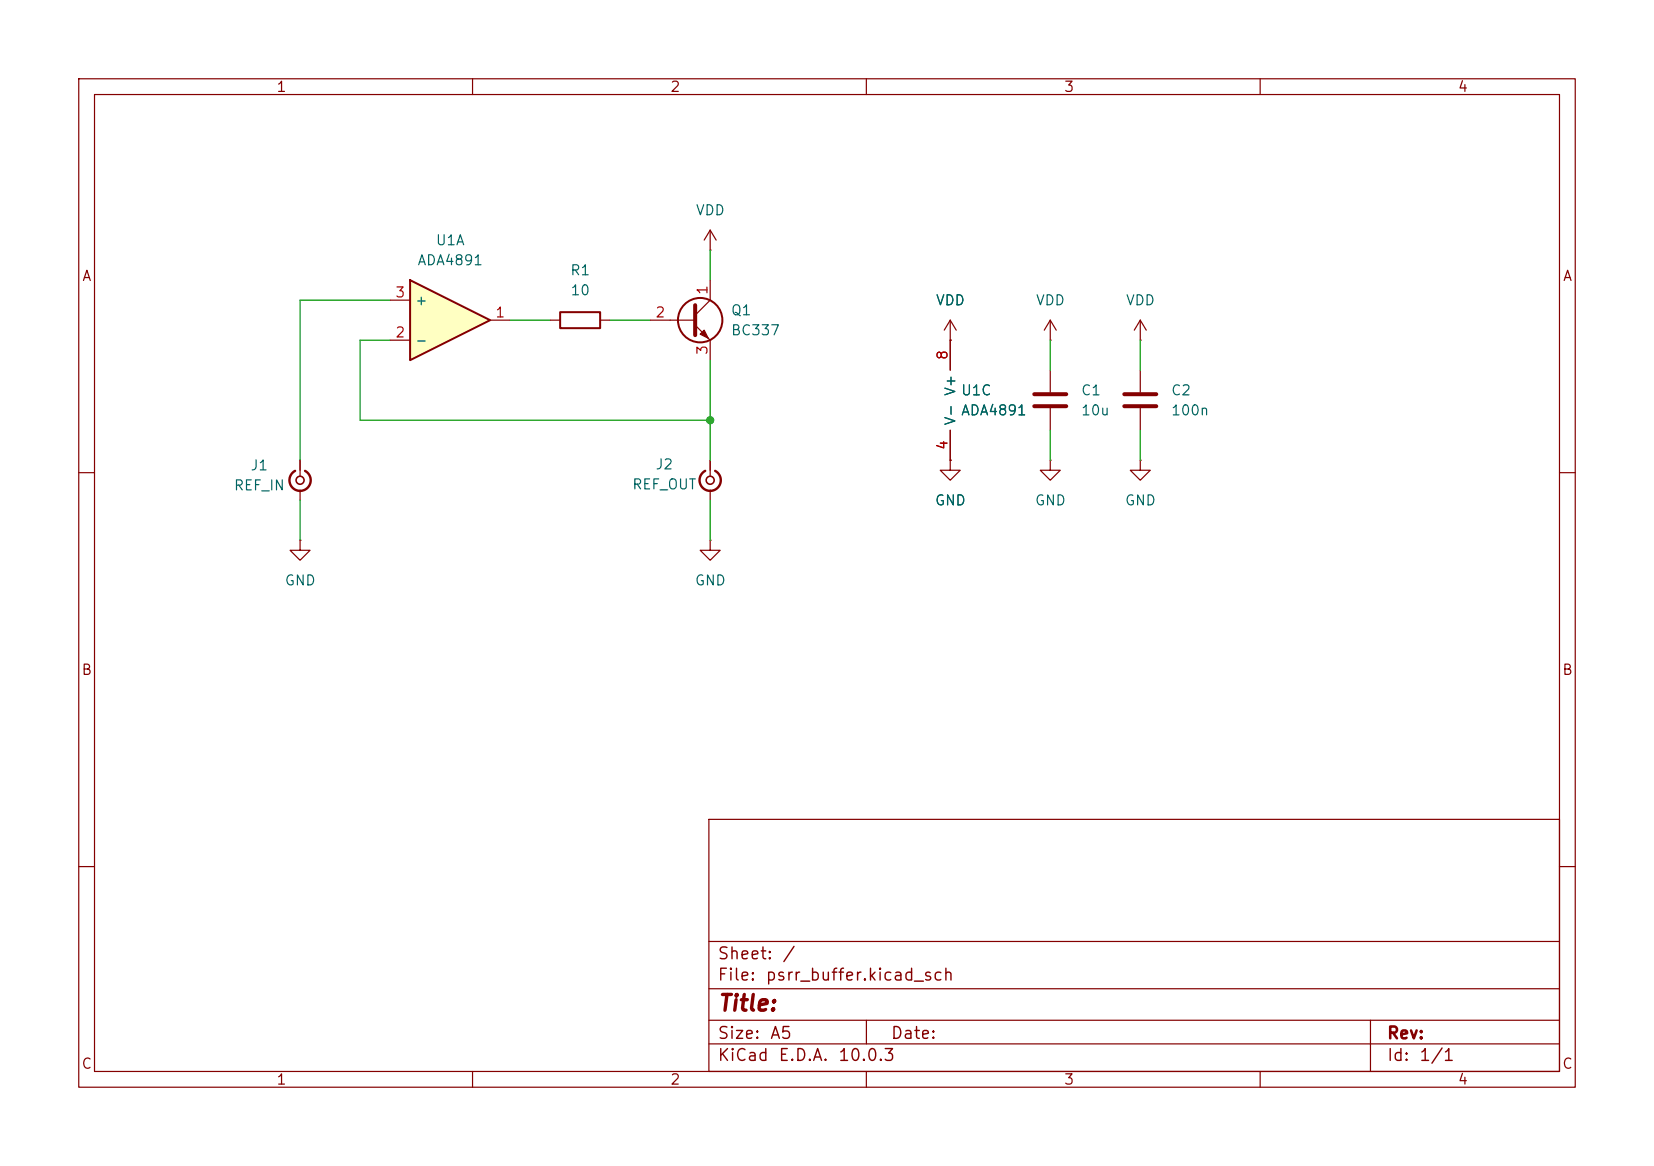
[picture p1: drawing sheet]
(kicad_sch
 (version 20260306)
 (generator "eeschema")
 (generator_version "10.0")
 (paper "A5")
 (lib_symbols
  (symbol "Connector:Conn_Coaxial_Small"
   (pin_numbers (hide yes))
   (pin_names
    (offset 1.016) (hide yes)) (exclude_from_sim no) (in_bom yes) (on_board yes)
   (in_pos_files yes)
   (duplicate_pin_numbers_are_jumpers no)
   (property "Reference" "J" (at 0.254 3.048 0) (show_name no) (do_not_autoplace no) (effects (font (size 1.27 1.27))))
   (property "Value" "Conn_Coaxial_Small" (at 0 -3.81 0) (show_name no) (do_not_autoplace no) (effects (font (size 1.27 1.27))))
   (property "Footprint" "" (at 0 0 0) (show_name no) (do_not_autoplace no) (hide yes) (effects (font (size 1.27 1.27))))
   (property "Datasheet" "" (at 0 0 0) (show_name no) (do_not_autoplace no) (hide yes) (effects (font (size 1.27 1.27))))
   (property "Description" "small coaxial connector (BNC, SMA, SMB, SMC, Cinch/RCA, LEMO, ...)" (at 0 0 0) (show_name no) (do_not_autoplace no) (hide yes) (effects (font (size 1.27 1.27))))
   (symbol "Conn_Coaxial_Small_0_1"
    (polyline (pts (xy -2.54 0) (xy -0.508 0)) (stroke (width 0) (type default)) (fill (type none)))
    (circle (center 0 0) (radius 0.508) (stroke (width 0.2032) (type default)) (fill (type none))))
   (symbol "Conn_Coaxial_Small_1_1"
    (arc (start 1.3484 0.0039) (mid 0.327 -1.308) (end -1.1916 -0.6311) (stroke (width 0.3048) (type default)) (fill (type none)))
    (arc (start -1.1916 0.6311) (mid 0.327 1.3081) (end 1.3484 -0.0039) (stroke (width 0.3048) (type default)) (fill (type none)))
    (pin passive line (at -2.54 0 0) (length 1.27) (name "In" (effects (font (size 1.27 1.27)))) (number "1" (effects (font (size 1.27 1.27)))))
    (pin passive line (at 2.54 0 180) (length 1.27) (name "Ext" (effects (font (size 1.27 1.27)))) (number "2" (effects (font (size 1.27 1.27))))))
   (embedded_fonts no))
  (symbol "Device:C"
   (pin_numbers (hide yes))
   (pin_names
    (offset 0.254)) (exclude_from_sim no) (in_bom yes) (on_board yes)
   (in_pos_files yes)
   (duplicate_pin_numbers_are_jumpers no)
   (property "Reference" "C" (at 0.635 2.54 0) (show_name no) (do_not_autoplace no) (effects (font (size 1.27 1.27)) (justify left)))
   (property "Value" "C" (at 0.635 -2.54 0) (show_name no) (do_not_autoplace no) (effects (font (size 1.27 1.27)) (justify left)))
   (property "Footprint" "" (at 0.9652 -3.81 0) (show_name no) (do_not_autoplace no) (hide yes) (effects (font (size 1.27 1.27))))
   (property "Datasheet" "" (at 0 0 0) (show_name no) (do_not_autoplace no) (hide yes) (effects (font (size 1.27 1.27))))
   (property "Description" "Unpolarized capacitor" (at 0 0 0) (show_name no) (do_not_autoplace no) (hide yes) (effects (font (size 1.27 1.27))))
   (symbol "C_0_1"
    (polyline (pts (xy -2.032 0.762) (xy 2.032 0.762)) (stroke (width 0.508) (type default)) (fill (type none)))
    (polyline (pts (xy -2.032 -0.762) (xy 2.032 -0.762)) (stroke (width 0.508) (type default)) (fill (type none))))
   (symbol "C_1_1"
    (pin passive line (at 0 3.81 270) (length 2.794) (name "" (effects (font (size 1.27 1.27)))) (number "1" (effects (font (size 1.27 1.27)))))
    (pin passive line (at 0 -3.81 90) (length 2.794) (name "" (effects (font (size 1.27 1.27)))) (number "2" (effects (font (size 1.27 1.27))))))
   (embedded_fonts no))
  (symbol "Device:Opamp_Dual" (exclude_from_sim no) (in_bom yes) (on_board yes)
   (in_pos_files yes)
   (duplicate_pin_numbers_are_jumpers no)
   (property "Reference" "U" (at 0 5.08 0) (show_name no) (do_not_autoplace no) (effects (font (size 1.27 1.27)) (justify left)))
   (property "Value" "Opamp_Dual" (at 0 -5.08 0) (show_name no) (do_not_autoplace no) (effects (font (size 1.27 1.27)) (justify left)))
   (property "Footprint" "" (at 0 0 0) (show_name no) (do_not_autoplace no) (hide yes) (effects (font (size 1.27 1.27))))
   (property "Datasheet" "" (at 0 0 0) (show_name no) (do_not_autoplace no) (hide yes) (effects (font (size 1.27 1.27))))
   (property "Description" "Dual operational amplifier" (at 0 0 0) (show_name no) (do_not_autoplace no) (hide yes) (effects (font (size 1.27 1.27))))
   (property "Sim.Library" "${KICAD9_SYMBOL_DIR}/Simulation_SPICE.sp" (at 0 0 0) (show_name no) (do_not_autoplace no) (hide yes) (effects (font (size 1.27 1.27))))
   (property "Sim.Name" "kicad_builtin_opamp_dual" (at 0 0 0) (show_name no) (do_not_autoplace no) (hide yes) (effects (font (size 1.27 1.27))))
   (property "Sim.Device" "SUBCKT" (at 0 0 0) (show_name no) (do_not_autoplace no) (hide yes) (effects (font (size 1.27 1.27))))
   (property "Sim.Pins" "1=out1 2=in1- 3=in1+ 4=vee 5=in2+ 6=in2- 7=out2 8=vcc" (at 0 0 0) (show_name no) (do_not_autoplace no) (hide yes) (effects (font (size 1.27 1.27))))
   (property "ki_locked" "" (at 0 0 0) (show_name no) (do_not_autoplace no) (effects (font (size 1.27 1.27))))
   (symbol "Opamp_Dual_1_1"
    (polyline (pts (xy -5.08 5.08) (xy 5.08 0) (xy -5.08 -5.08) (xy -5.08 5.08)) (stroke (width 0.254) (type default)) (fill (type background)))
    (pin output line (at 7.62 0 180) (length 2.54) (name "" (effects (font (size 1.27 1.27)))) (number "1" (effects (font (size 1.27 1.27)))))
    (pin input line (at -7.62 -2.54 0) (length 2.54) (name "-" (effects (font (size 1.27 1.27)))) (number "2" (effects (font (size 1.27 1.27)))))
    (pin input line (at -7.62 2.54 0) (length 2.54) (name "+" (effects (font (size 1.27 1.27)))) (number "3" (effects (font (size 1.27 1.27))))))
   (symbol "Opamp_Dual_2_1"
    (polyline (pts (xy -5.08 5.08) (xy 5.08 0) (xy -5.08 -5.08) (xy -5.08 5.08)) (stroke (width 0.254) (type default)) (fill (type background)))
    (pin input line (at -7.62 2.54 0) (length 2.54) (name "+" (effects (font (size 1.27 1.27)))) (number "5" (effects (font (size 1.27 1.27)))))
    (pin input line (at -7.62 -2.54 0) (length 2.54) (name "-" (effects (font (size 1.27 1.27)))) (number "6" (effects (font (size 1.27 1.27)))))
    (pin output line (at 7.62 0 180) (length 2.54) (name "" (effects (font (size 1.27 1.27)))) (number "7" (effects (font (size 1.27 1.27))))))
   (symbol "Opamp_Dual_3_1"
    (pin power_in line (at -2.54 -7.62 90) (length 3.81) (name "V-" (effects (font (size 1.27 1.27)))) (number "4" (effects (font (size 1.27 1.27)))))
    (pin power_in line (at -2.54 7.62 270) (length 3.81) (name "V+" (effects (font (size 1.27 1.27)))) (number "8" (effects (font (size 1.27 1.27))))))
   (embedded_fonts no))
  (symbol "Device:R"
   (pin_numbers (hide yes))
   (pin_names
    (offset 0)) (exclude_from_sim no) (in_bom yes) (on_board yes)
   (in_pos_files yes)
   (duplicate_pin_numbers_are_jumpers no)
   (property "Reference" "R" (at 2.032 0 90) (show_name no) (do_not_autoplace no) (effects (font (size 1.27 1.27))))
   (property "Value" "R" (at 0 0 90) (show_name no) (do_not_autoplace no) (effects (font (size 1.27 1.27))))
   (property "Footprint" "" (at -1.778 0 90) (show_name no) (do_not_autoplace no) (hide yes) (effects (font (size 1.27 1.27))))
   (property "Datasheet" "" (at 0 0 0) (show_name no) (do_not_autoplace no) (hide yes) (effects (font (size 1.27 1.27))))
   (property "Description" "Resistor" (at 0 0 0) (show_name no) (do_not_autoplace no) (hide yes) (effects (font (size 1.27 1.27))))
   (symbol "R_0_1"
    (rectangle (start -1.016 -2.54) (end 1.016 2.54) (stroke (width 0.254) (type default)) (fill (type none))))
   (symbol "R_1_1"
    (pin passive line (at 0 3.81 270) (length 1.27) (name "" (effects (font (size 1.27 1.27)))) (number "1" (effects (font (size 1.27 1.27)))))
    (pin passive line (at 0 -3.81 90) (length 1.27) (name "" (effects (font (size 1.27 1.27)))) (number "2" (effects (font (size 1.27 1.27))))))
   (embedded_fonts no))
  (symbol "Transistor_BJT:BC337"
   (pin_names
    (offset 0) (hide yes)) (exclude_from_sim no) (in_bom yes) (on_board yes)
   (in_pos_files yes)
   (duplicate_pin_numbers_are_jumpers no)
   (property "Reference" "Q" (at 5.08 1.905 0) (show_name no) (do_not_autoplace no) (effects (font (size 1.27 1.27)) (justify left)))
   (property "Value" "BC337" (at 5.08 0 0) (show_name no) (do_not_autoplace no) (effects (font (size 1.27 1.27)) (justify left)))
   (property "Footprint" "Package_TO_SOT_THT:TO-92_Inline" (at 5.08 -1.905 0) (show_name no) (do_not_autoplace no) (hide yes) (effects (font (size 1.27 1.27)
    (italic yes)) (justify left)))
   (property "Datasheet" "https://diotec.com/tl_files/diotec/files/pdf/datasheets/bc337.pdf" (at 0 0 0) (show_name no) (do_not_autoplace no) (hide yes) (effects (font (size 1.27 1.27)) (justify left)))
   (property "Description" "0.8A Ic, 45V Vce, NPN Transistor, TO-92" (at 0 0 0) (show_name no) (do_not_autoplace no) (hide yes) (effects (font (size 1.27 1.27))))
   (property "Sim.Device" "NPN" (at 0 0 0) (show_name no) (do_not_autoplace no) (hide yes) (effects (font (size 1.27 1.27))))
   (property "Sim.Pins" "1=C 2=B 3=E" (at 0 0 0) (show_name no) (do_not_autoplace no) (hide yes) (effects (font (size 1.27 1.27))))
   (symbol "BC337_0_1"
    (polyline (pts (xy -2.54 0) (xy 0.635 0)) (stroke (width 0) (type default)) (fill (type none)))
    (polyline (pts (xy 0.635 1.905) (xy 0.635 -1.905)) (stroke (width 0.508) (type default)) (fill (type none)))
    (circle (center 1.27 0) (radius 2.8194) (stroke (width 0.254) (type default)) (fill (type none))))
   (symbol "BC337_1_1"
    (polyline (pts (xy 0.635 0.635) (xy 2.54 2.54)) (stroke (width 0) (type default)) (fill (type none)))
    (polyline (pts (xy 0.635 -0.635) (xy 2.54 -2.54)) (stroke (width 0) (type default)) (fill (type none)))
    (polyline (pts (xy 1.27 -1.778) (xy 1.778 -1.27) (xy 2.286 -2.286) (xy 1.27 -1.778)) (stroke (width 0) (type default)) (fill (type outline)))
    (pin passive line (at 2.54 5.08 270) (length 2.54) (name "C" (effects (font (size 1.27 1.27)))) (number "1" (effects (font (size 1.27 1.27)))))
    (pin input line (at -5.08 0 0) (length 2.54) (name "B" (effects (font (size 1.27 1.27)))) (number "2" (effects (font (size 1.27 1.27)))))
    (pin passive line (at 2.54 -5.08 90) (length 2.54) (name "E" (effects (font (size 1.27 1.27)))) (number "3" (effects (font (size 1.27 1.27))))))
   (embedded_fonts no))
  (symbol "power:GND"
   (power global)
   (pin_numbers (hide yes))
   (pin_names
    (offset 0) (hide yes)) (exclude_from_sim no) (in_bom yes) (on_board yes)
   (in_pos_files yes)
   (duplicate_pin_numbers_are_jumpers no)
   (property "Reference" "#PWR" (at 0 -6.35 0) (show_name no) (do_not_autoplace no) (hide yes) (effects (font (size 1.27 1.27))))
   (property "Value" "GND" (at 0 -3.81 0) (show_name no) (do_not_autoplace no) (effects (font (size 1.27 1.27))))
   (property "Footprint" "" (at 0 0 0) (show_name no) (do_not_autoplace no) (hide yes) (effects (font (size 1.27 1.27))))
   (property "Datasheet" "" (at 0 0 0) (show_name no) (do_not_autoplace no) (hide yes) (effects (font (size 1.27 1.27))))
   (property "Description" "Power symbol creates a global label with name \"GND\" , ground" (at 0 0 0) (show_name no) (do_not_autoplace no) (hide yes) (effects (font (size 1.27 1.27))))
   (symbol "GND_0_1"
    (polyline (pts (xy 0 0) (xy 0 -1.27) (xy 1.27 -1.27) (xy 0 -2.54) (xy -1.27 -1.27) (xy 0 -1.27)) (stroke (width 0) (type default)) (fill (type none))))
   (symbol "GND_1_1"
    (pin power_in line (at 0 0 270) (length 0) (name "" (effects (font (size 1.27 1.27)))) (number "1" (effects (font (size 1.27 1.27))))))
   (embedded_fonts no))
  (symbol "power:VDD"
   (power global)
   (pin_numbers (hide yes))
   (pin_names
    (offset 0) (hide yes)) (exclude_from_sim no) (in_bom yes) (on_board yes)
   (in_pos_files yes)
   (duplicate_pin_numbers_are_jumpers no)
   (property "Reference" "#PWR" (at 0 -3.81 0) (show_name no) (do_not_autoplace no) (hide yes) (effects (font (size 1.27 1.27))))
   (property "Value" "VDD" (at 0 3.556 0) (show_name no) (do_not_autoplace no) (effects (font (size 1.27 1.27))))
   (property "Footprint" "" (at 0 0 0) (show_name no) (do_not_autoplace no) (hide yes) (effects (font (size 1.27 1.27))))
   (property "Datasheet" "" (at 0 0 0) (show_name no) (do_not_autoplace no) (hide yes) (effects (font (size 1.27 1.27))))
   (property "Description" "Power symbol creates a global label with name \"VDD\"" (at 0 0 0) (show_name no) (do_not_autoplace no) (hide yes) (effects (font (size 1.27 1.27))))
   (symbol "VDD_0_1"
    (polyline (pts (xy -0.762 1.27) (xy 0 2.54)) (stroke (width 0) (type default)) (fill (type none)))
    (polyline (pts (xy 0 2.54) (xy 0.762 1.27)) (stroke (width 0) (type default)) (fill (type none)))
    (polyline (pts (xy 0 0) (xy 0 2.54)) (stroke (width 0) (type default)) (fill (type none))))
   (symbol "VDD_1_1"
    (pin power_in line (at 0 0 90) (length 0) (name "" (effects (font (size 1.27 1.27)))) (number "1" (effects (font (size 1.27 1.27))))))
   (embedded_fonts no)))
 (junction
  (at 90.17 53.34)
  (diameter 0)
  (color 0 0 0 0))
 (wire
  (pts (xy 144.78 43.18) (xy 144.78 46.99))
  (stroke (width 0) (type default)))
 (wire
  (pts (xy 82.55 40.64) (xy 77.47 40.64))
  (stroke (width 0) (type default)))
 (wire
  (pts (xy 38.1 63.5) (xy 38.1 68.58))
  (stroke (width 0) (type default)))
 (wire
  (pts (xy 45.72 43.18) (xy 49.53 43.18))
  (stroke (width 0) (type default)))
 (wire
  (pts (xy 90.17 31.75) (xy 90.17 35.56))
  (stroke (width 0) (type default)))
 (wire
  (pts (xy 45.72 43.18) (xy 45.72 53.34))
  (stroke (width 0) (type default)))
 (wire
  (pts (xy 90.17 53.34) (xy 90.17 45.72))
  (stroke (width 0) (type default)))
 (wire
  (pts (xy 133.35 43.18) (xy 133.35 46.99))
  (stroke (width 0) (type default)))
 (wire
  (pts (xy 133.35 54.61) (xy 133.35 58.42))
  (stroke (width 0) (type default)))
 (wire
  (pts (xy 90.17 63.5) (xy 90.17 68.58))
  (stroke (width 0) (type default)))
 (wire
  (pts (xy 144.78 54.61) (xy 144.78 58.42))
  (stroke (width 0) (type default)))
 (wire
  (pts (xy 69.85 40.64) (xy 64.77 40.64))
  (stroke (width 0) (type default)))
 (wire
  (pts (xy 90.17 53.34) (xy 90.17 58.42))
  (stroke (width 0) (type default)))
 (wire
  (pts (xy 45.72 53.34) (xy 90.17 53.34))
  (stroke (width 0) (type default)))
 (wire
  (pts (xy 38.1 38.1) (xy 49.53 38.1))
  (stroke (width 0) (type default)))
 (wire
  (pts (xy 38.1 38.1) (xy 38.1 58.42))
  (stroke (width 0) (type default)))
 (symbol
  (lib_id "Device:C")
  (at 133.35 50.8 0)
  (unit 1)
  (body_style 1)
  (exclude_from_sim no)
  (in_bom yes)
  (on_board yes)
  (in_pos_files yes)
  (dnp no)
  (fields_autoplaced yes)
  (property "Reference" "C1" (at 137.16 49.5299 0) (show_name no) (do_not_autoplace no) (effects (font (size 1.27 1.27)) (justify left)))
  (property "Value" "10u" (at 137.16 52.0699 0) (show_name no) (do_not_autoplace no) (effects (font (size 1.27 1.27)) (justify left)))
  (property "Footprint" "" (at 134.3152 54.61 0) (hide yes) (show_name no) (do_not_autoplace no) (effects (font (size 1.27 1.27))))
  (property "Datasheet" "" (at 133.35 50.8 0) (hide yes) (show_name no) (do_not_autoplace no) (effects (font (size 1.27 1.27))))
  (property "Description" "Unpolarized capacitor" (at 133.35 50.8 0) (hide yes) (show_name no) (do_not_autoplace no) (effects (font (size 1.27 1.27))))
  (pin "1")
  (pin "2"))
 (symbol
  (lib_id "Connector:Conn_Coaxial_Small")
  (at 38.1 60.96 270)
  (unit 1)
  (body_style 1)
  (exclude_from_sim no)
  (in_bom yes)
  (on_board yes)
  (in_pos_files yes)
  (dnp no)
  (property "Reference" "J1" (at 32.9045 59.055 90) (show_name no) (do_not_autoplace no) (effects (font (size 1.27 1.27))))
  (property "Value" "REF_IN" (at 32.9045 61.595 90) (show_name no) (do_not_autoplace no) (effects (font (size 1.27 1.27))))
  (property "Footprint" "" (at 38.1 60.96 0) (hide yes) (show_name no) (do_not_autoplace no) (effects (font (size 1.27 1.27))))
  (property "Datasheet" "" (at 38.1 60.96 0) (hide yes) (show_name no) (do_not_autoplace no) (effects (font (size 1.27 1.27))))
  (property "Description" "small coaxial connector (BNC, SMA, SMB, SMC, Cinch/RCA, LEMO, ...)" (at 38.1 60.96 0) (hide yes) (show_name no) (do_not_autoplace no) (effects (font (size 1.27 1.27))))
  (pin "1")
  (pin "2"))
 (symbol
  (lib_id "power:GND")
  (at 144.78 58.42 0)
  (unit 1)
  (body_style 1)
  (exclude_from_sim no)
  (in_bom yes)
  (on_board yes)
  (in_pos_files yes)
  (dnp no)
  (fields_autoplaced yes)
  (property "Reference" "#PWR05" (at 144.78 64.77 0) (hide yes) (show_name no) (do_not_autoplace no) (effects (font (size 1.27 1.27))))
  (property "Value" "GND" (at 144.78 63.5 0) (show_name no) (do_not_autoplace no) (effects (font (size 1.27 1.27))))
  (property "Footprint" "" (at 144.78 58.42 0) (hide yes) (show_name no) (do_not_autoplace no) (effects (font (size 1.27 1.27))))
  (property "Datasheet" "" (at 144.78 58.42 0) (hide yes) (show_name no) (do_not_autoplace no) (effects (font (size 1.27 1.27))))
  (property "Description" "Power symbol creates a global label with name \"GND\" , ground" (at 144.78 58.42 0) (hide yes) (show_name no) (do_not_autoplace no) (effects (font (size 1.27 1.27))))
  (pin "1"))
 (symbol
  (lib_id "power:VDD")
  (at 90.17 31.75 0)
  (unit 1)
  (body_style 1)
  (exclude_from_sim no)
  (in_bom yes)
  (on_board yes)
  (in_pos_files yes)
  (dnp no)
  (fields_autoplaced yes)
  (property "Reference" "#PWR09" (at 90.17 35.56 0) (hide yes) (show_name no) (do_not_autoplace no) (effects (font (size 1.27 1.27))))
  (property "Value" "VDD" (at 90.17 26.67 0) (show_name no) (do_not_autoplace no) (effects (font (size 1.27 1.27))))
  (property "Footprint" "" (at 90.17 31.75 0) (hide yes) (show_name no) (do_not_autoplace no) (effects (font (size 1.27 1.27))))
  (property "Datasheet" "" (at 90.17 31.75 0) (hide yes) (show_name no) (do_not_autoplace no) (effects (font (size 1.27 1.27))))
  (property "Description" "Power symbol creates a global label with name \"VDD\"" (at 90.17 31.75 0) (hide yes) (show_name no) (do_not_autoplace no) (effects (font (size 1.27 1.27))))
  (pin "1"))
 (symbol
  (lib_id "power:VDD")
  (at 144.78 43.18 0)
  (unit 1)
  (body_style 1)
  (exclude_from_sim no)
  (in_bom yes)
  (on_board yes)
  (in_pos_files yes)
  (dnp no)
  (fields_autoplaced yes)
  (property "Reference" "#PWR06" (at 144.78 46.99 0) (hide yes) (show_name no) (do_not_autoplace no) (effects (font (size 1.27 1.27))))
  (property "Value" "VDD" (at 144.78 38.1 0) (show_name no) (do_not_autoplace no) (effects (font (size 1.27 1.27))))
  (property "Footprint" "" (at 144.78 43.18 0) (hide yes) (show_name no) (do_not_autoplace no) (effects (font (size 1.27 1.27))))
  (property "Datasheet" "" (at 144.78 43.18 0) (hide yes) (show_name no) (do_not_autoplace no) (effects (font (size 1.27 1.27))))
  (property "Description" "Power symbol creates a global label with name \"VDD\"" (at 144.78 43.18 0) (hide yes) (show_name no) (do_not_autoplace no) (effects (font (size 1.27 1.27))))
  (pin "1"))
 (symbol
  (lib_id "power:GND")
  (at 120.65 58.42 0)
  (unit 1)
  (body_style 1)
  (exclude_from_sim no)
  (in_bom yes)
  (on_board yes)
  (in_pos_files yes)
  (dnp no)
  (fields_autoplaced yes)
  (property "Reference" "#PWR02" (at 120.65 64.77 0) (hide yes) (show_name no) (do_not_autoplace no) (effects (font (size 1.27 1.27))))
  (property "Value" "GND" (at 120.65 63.5 0) (show_name no) (do_not_autoplace no) (effects (font (size 1.27 1.27))))
  (property "Footprint" "" (at 120.65 58.42 0) (hide yes) (show_name no) (do_not_autoplace no) (effects (font (size 1.27 1.27))))
  (property "Datasheet" "" (at 120.65 58.42 0) (hide yes) (show_name no) (do_not_autoplace no) (effects (font (size 1.27 1.27))))
  (property "Description" "Power symbol creates a global label with name \"GND\" , ground" (at 120.65 58.42 0) (hide yes) (show_name no) (do_not_autoplace no) (effects (font (size 1.27 1.27))))
  (pin "1"))
 (symbol
  (lib_id "Device:Opamp_Dual")
  (at 123.19 50.8 0)
  (unit 3)
  (body_style 1)
  (exclude_from_sim no)
  (in_bom yes)
  (on_board yes)
  (in_pos_files yes)
  (dnp no)
  (fields_autoplaced yes)
  (property "Reference" "U1" (at 121.92 49.5299 0) (show_name no) (do_not_autoplace no) (effects (font (size 1.27 1.27)) (justify left)))
  (property "Value" "ADA4891" (at 121.92 52.0699 0) (show_name no) (do_not_autoplace no) (effects (font (size 1.27 1.27)) (justify left)))
  (property "Footprint" "" (at 123.19 50.8 0) (hide yes) (show_name no) (do_not_autoplace no) (effects (font (size 1.27 1.27))))
  (property "Datasheet" "" (at 123.19 50.8 0) (hide yes) (show_name no) (do_not_autoplace no) (effects (font (size 1.27 1.27))))
  (property "Description" "Dual operational amplifier" (at 123.19 50.8 0) (hide yes) (show_name no) (do_not_autoplace no) (effects (font (size 1.27 1.27))))
  (property "Sim.Library" "${KICAD9_SYMBOL_DIR}/Simulation_SPICE.sp" (at 123.19 50.8 0) (hide yes) (show_name no) (do_not_autoplace no) (effects (font (size 1.27 1.27))))
  (property "Sim.Name" "kicad_builtin_opamp_dual" (at 123.19 50.8 0) (hide yes) (show_name no) (do_not_autoplace no) (effects (font (size 1.27 1.27))))
  (property "Sim.Device" "SUBCKT" (at 123.19 50.8 0) (hide yes) (show_name no) (do_not_autoplace no) (effects (font (size 1.27 1.27))))
  (property "Sim.Pins" "1=out1 2=in1- 3=in1+ 4=vee 5=in2+ 6=in2- 7=out2 8=vcc" (at 123.19 50.8 0) (hide yes) (show_name no) (do_not_autoplace no) (effects (font (size 1.27 1.27))))
  (pin "3")
  (pin "4")
  (pin "1")
  (pin "7")
  (pin "2")
  (pin "6")
  (pin "8")
  (pin "5"))
 (symbol
  (lib_id "Transistor_BJT:BC337")
  (at 87.63 40.64 0)
  (unit 1)
  (body_style 1)
  (exclude_from_sim no)
  (in_bom yes)
  (on_board yes)
  (in_pos_files yes)
  (dnp no)
  (fields_autoplaced yes)
  (property "Reference" "Q1" (at 92.71 39.3699 0) (show_name no) (do_not_autoplace no) (effects (font (size 1.27 1.27)) (justify left)))
  (property "Value" "BC337" (at 92.71 41.9099 0) (show_name no) (do_not_autoplace no) (effects (font (size 1.27 1.27)) (justify left)))
  (property "Footprint" "Package_TO_SOT_THT:TO-92_Inline" (at 92.71 42.545 0) (hide yes) (show_name no) (do_not_autoplace no) (effects (font (size 1.27 1.27)
    (italic yes)) (justify left)))
  (property "Datasheet" "https://diotec.com/tl_files/diotec/files/pdf/datasheets/bc337.pdf" (at 87.63 40.64 0) (hide yes) (show_name no) (do_not_autoplace no) (effects (font (size 1.27 1.27)) (justify left)))
  (property "Description" "0.8A Ic, 45V Vce, NPN Transistor, TO-92" (at 87.63 40.64 0) (hide yes) (show_name no) (do_not_autoplace no) (effects (font (size 1.27 1.27))))
  (property "Sim.Device" "NPN" (at 87.63 40.64 0) (hide yes) (show_name no) (do_not_autoplace no) (effects (font (size 1.27 1.27))))
  (property "Sim.Pins" "1=C 2=B 3=E" (at 87.63 40.64 0) (hide yes) (show_name no) (do_not_autoplace no) (effects (font (size 1.27 1.27))))
  (pin "1")
  (pin "3")
  (pin "2"))
 (symbol
  (lib_id "power:GND")
  (at 38.1 68.58 0)
  (unit 1)
  (body_style 1)
  (exclude_from_sim no)
  (in_bom yes)
  (on_board yes)
  (in_pos_files yes)
  (dnp no)
  (fields_autoplaced yes)
  (property "Reference" "#PWR07" (at 38.1 74.93 0) (hide yes) (show_name no) (do_not_autoplace no) (effects (font (size 1.27 1.27))))
  (property "Value" "GND" (at 38.1 73.66 0) (show_name no) (do_not_autoplace no) (effects (font (size 1.27 1.27))))
  (property "Footprint" "" (at 38.1 68.58 0) (hide yes) (show_name no) (do_not_autoplace no) (effects (font (size 1.27 1.27))))
  (property "Datasheet" "" (at 38.1 68.58 0) (hide yes) (show_name no) (do_not_autoplace no) (effects (font (size 1.27 1.27))))
  (property "Description" "Power symbol creates a global label with name \"GND\" , ground" (at 38.1 68.58 0) (hide yes) (show_name no) (do_not_autoplace no) (effects (font (size 1.27 1.27))))
  (pin "1"))
 (symbol
  (lib_id "Connector:Conn_Coaxial_Small")
  (at 90.17 60.96 270)
  (unit 1)
  (body_style 1)
  (exclude_from_sim no)
  (in_bom yes)
  (on_board yes)
  (in_pos_files yes)
  (dnp no)
  (property "Reference" "J2" (at 84.328 58.928 90) (show_name no) (do_not_autoplace no) (effects (font (size 1.27 1.27))))
  (property "Value" "REF_OUT" (at 84.328 61.468 90) (show_name no) (do_not_autoplace no) (effects (font (size 1.27 1.27))))
  (property "Footprint" "" (at 90.17 60.96 0) (hide yes) (show_name no) (do_not_autoplace no) (effects (font (size 1.27 1.27))))
  (property "Datasheet" "" (at 90.17 60.96 0) (hide yes) (show_name no) (do_not_autoplace no) (effects (font (size 1.27 1.27))))
  (property "Description" "small coaxial connector (BNC, SMA, SMB, SMC, Cinch/RCA, LEMO, ...)" (at 90.17 60.96 0) (hide yes) (show_name no) (do_not_autoplace no) (effects (font (size 1.27 1.27))))
  (pin "1")
  (pin "2"))
 (symbol
  (lib_id "Device:C")
  (at 144.78 50.8 0)
  (unit 1)
  (body_style 1)
  (exclude_from_sim no)
  (in_bom yes)
  (on_board yes)
  (in_pos_files yes)
  (dnp no)
  (fields_autoplaced yes)
  (property "Reference" "C2" (at 148.59 49.5299 0) (show_name no) (do_not_autoplace no) (effects (font (size 1.27 1.27)) (justify left)))
  (property "Value" "100n" (at 148.59 52.0699 0) (show_name no) (do_not_autoplace no) (effects (font (size 1.27 1.27)) (justify left)))
  (property "Footprint" "" (at 145.7452 54.61 0) (hide yes) (show_name no) (do_not_autoplace no) (effects (font (size 1.27 1.27))))
  (property "Datasheet" "" (at 144.78 50.8 0) (hide yes) (show_name no) (do_not_autoplace no) (effects (font (size 1.27 1.27))))
  (property "Description" "Unpolarized capacitor" (at 144.78 50.8 0) (hide yes) (show_name no) (do_not_autoplace no) (effects (font (size 1.27 1.27))))
  (pin "1")
  (pin "2"))
 (symbol
  (lib_id "power:VDD")
  (at 120.65 43.18 0)
  (unit 1)
  (body_style 1)
  (exclude_from_sim no)
  (in_bom yes)
  (on_board yes)
  (in_pos_files yes)
  (dnp no)
  (fields_autoplaced yes)
  (property "Reference" "#PWR01" (at 120.65 46.99 0) (hide yes) (show_name no) (do_not_autoplace no) (effects (font (size 1.27 1.27))))
  (property "Value" "VDD" (at 120.65 38.1 0) (show_name no) (do_not_autoplace no) (effects (font (size 1.27 1.27))))
  (property "Footprint" "" (at 120.65 43.18 0) (hide yes) (show_name no) (do_not_autoplace no) (effects (font (size 1.27 1.27))))
  (property "Datasheet" "" (at 120.65 43.18 0) (hide yes) (show_name no) (do_not_autoplace no) (effects (font (size 1.27 1.27))))
  (property "Description" "Power symbol creates a global label with name \"VDD\"" (at 120.65 43.18 0) (hide yes) (show_name no) (do_not_autoplace no) (effects (font (size 1.27 1.27))))
  (pin "1"))
 (symbol
  (lib_id "Device:Opamp_Dual")
  (at 57.15 40.64 0)
  (unit 1)
  (body_style 1)
  (exclude_from_sim no)
  (in_bom yes)
  (on_board yes)
  (in_pos_files yes)
  (dnp no)
  (fields_autoplaced yes)
  (property "Reference" "U1" (at 57.15 30.48 0) (show_name no) (do_not_autoplace no) (effects (font (size 1.27 1.27))))
  (property "Value" "ADA4891" (at 57.15 33.02 0) (show_name no) (do_not_autoplace no) (effects (font (size 1.27 1.27))))
  (property "Footprint" "" (at 57.15 40.64 0) (hide yes) (show_name no) (do_not_autoplace no) (effects (font (size 1.27 1.27))))
  (property "Datasheet" "" (at 57.15 40.64 0) (hide yes) (show_name no) (do_not_autoplace no) (effects (font (size 1.27 1.27))))
  (property "Description" "Dual operational amplifier" (at 57.15 40.64 0) (hide yes) (show_name no) (do_not_autoplace no) (effects (font (size 1.27 1.27))))
  (property "Sim.Library" "${KICAD9_SYMBOL_DIR}/Simulation_SPICE.sp" (at 57.15 40.64 0) (hide yes) (show_name no) (do_not_autoplace no) (effects (font (size 1.27 1.27))))
  (property "Sim.Name" "kicad_builtin_opamp_dual" (at 57.15 40.64 0) (hide yes) (show_name no) (do_not_autoplace no) (effects (font (size 1.27 1.27))))
  (property "Sim.Device" "SUBCKT" (at 57.15 40.64 0) (hide yes) (show_name no) (do_not_autoplace no) (effects (font (size 1.27 1.27))))
  (property "Sim.Pins" "1=out1 2=in1- 3=in1+ 4=vee 5=in2+ 6=in2- 7=out2 8=vcc" (at 57.15 40.64 0) (hide yes) (show_name no) (do_not_autoplace no) (effects (font (size 1.27 1.27))))
  (pin "3")
  (pin "4")
  (pin "1")
  (pin "7")
  (pin "2")
  (pin "6")
  (pin "8")
  (pin "5"))
 (symbol
  (lib_id "power:GND")
  (at 90.17 68.58 0)
  (unit 1)
  (body_style 1)
  (exclude_from_sim no)
  (in_bom yes)
  (on_board yes)
  (in_pos_files yes)
  (dnp no)
  (fields_autoplaced yes)
  (property "Reference" "#PWR08" (at 90.17 74.93 0) (hide yes) (show_name no) (do_not_autoplace no) (effects (font (size 1.27 1.27))))
  (property "Value" "GND" (at 90.17 73.66 0) (show_name no) (do_not_autoplace no) (effects (font (size 1.27 1.27))))
  (property "Footprint" "" (at 90.17 68.58 0) (hide yes) (show_name no) (do_not_autoplace no) (effects (font (size 1.27 1.27))))
  (property "Datasheet" "" (at 90.17 68.58 0) (hide yes) (show_name no) (do_not_autoplace no) (effects (font (size 1.27 1.27))))
  (property "Description" "Power symbol creates a global label with name \"GND\" , ground" (at 90.17 68.58 0) (hide yes) (show_name no) (do_not_autoplace no) (effects (font (size 1.27 1.27))))
  (pin "1"))
 (symbol
  (lib_id "power:VDD")
  (at 133.35 43.18 0)
  (unit 1)
  (body_style 1)
  (exclude_from_sim no)
  (in_bom yes)
  (on_board yes)
  (in_pos_files yes)
  (dnp no)
  (fields_autoplaced yes)
  (property "Reference" "#PWR03" (at 133.35 46.99 0) (hide yes) (show_name no) (do_not_autoplace no) (effects (font (size 1.27 1.27))))
  (property "Value" "VDD" (at 133.35 38.1 0) (show_name no) (do_not_autoplace no) (effects (font (size 1.27 1.27))))
  (property "Footprint" "" (at 133.35 43.18 0) (hide yes) (show_name no) (do_not_autoplace no) (effects (font (size 1.27 1.27))))
  (property "Datasheet" "" (at 133.35 43.18 0) (hide yes) (show_name no) (do_not_autoplace no) (effects (font (size 1.27 1.27))))
  (property "Description" "Power symbol creates a global label with name \"VDD\"" (at 133.35 43.18 0) (hide yes) (show_name no) (do_not_autoplace no) (effects (font (size 1.27 1.27))))
  (pin "1"))
 (symbol
  (lib_id "Device:R")
  (at 73.66 40.64 90)
  (unit 1)
  (body_style 1)
  (exclude_from_sim no)
  (in_bom yes)
  (on_board yes)
  (in_pos_files yes)
  (dnp no)
  (fields_autoplaced yes)
  (property "Reference" "R1" (at 73.66 34.29 90) (show_name no) (do_not_autoplace no) (effects (font (size 1.27 1.27))))
  (property "Value" "10" (at 73.66 36.83 90) (show_name no) (do_not_autoplace no) (effects (font (size 1.27 1.27))))
  (property "Footprint" "" (at 73.66 42.418 90) (hide yes) (show_name no) (do_not_autoplace no) (effects (font (size 1.27 1.27))))
  (property "Datasheet" "" (at 73.66 40.64 0) (hide yes) (show_name no) (do_not_autoplace no) (effects (font (size 1.27 1.27))))
  (property "Description" "Resistor" (at 73.66 40.64 0) (hide yes) (show_name no) (do_not_autoplace no) (effects (font (size 1.27 1.27))))
  (pin "1")
  (pin "2"))
 (symbol
  (lib_id "power:GND")
  (at 133.35 58.42 0)
  (unit 1)
  (body_style 1)
  (exclude_from_sim no)
  (in_bom yes)
  (on_board yes)
  (in_pos_files yes)
  (dnp no)
  (fields_autoplaced yes)
  (property "Reference" "#PWR04" (at 133.35 64.77 0) (hide yes) (show_name no) (do_not_autoplace no) (effects (font (size 1.27 1.27))))
  (property "Value" "GND" (at 133.35 63.5 0) (show_name no) (do_not_autoplace no) (effects (font (size 1.27 1.27))))
  (property "Footprint" "" (at 133.35 58.42 0) (hide yes) (show_name no) (do_not_autoplace no) (effects (font (size 1.27 1.27))))
  (property "Datasheet" "" (at 133.35 58.42 0) (hide yes) (show_name no) (do_not_autoplace no) (effects (font (size 1.27 1.27))))
  (property "Description" "Power symbol creates a global label with name \"GND\" , ground" (at 133.35 58.42 0) (hide yes) (show_name no) (do_not_autoplace no) (effects (font (size 1.27 1.27))))
  (pin "1"))
 (sheet_instances
  (path ""
   (page "1")))
 (embedded_fonts no))
